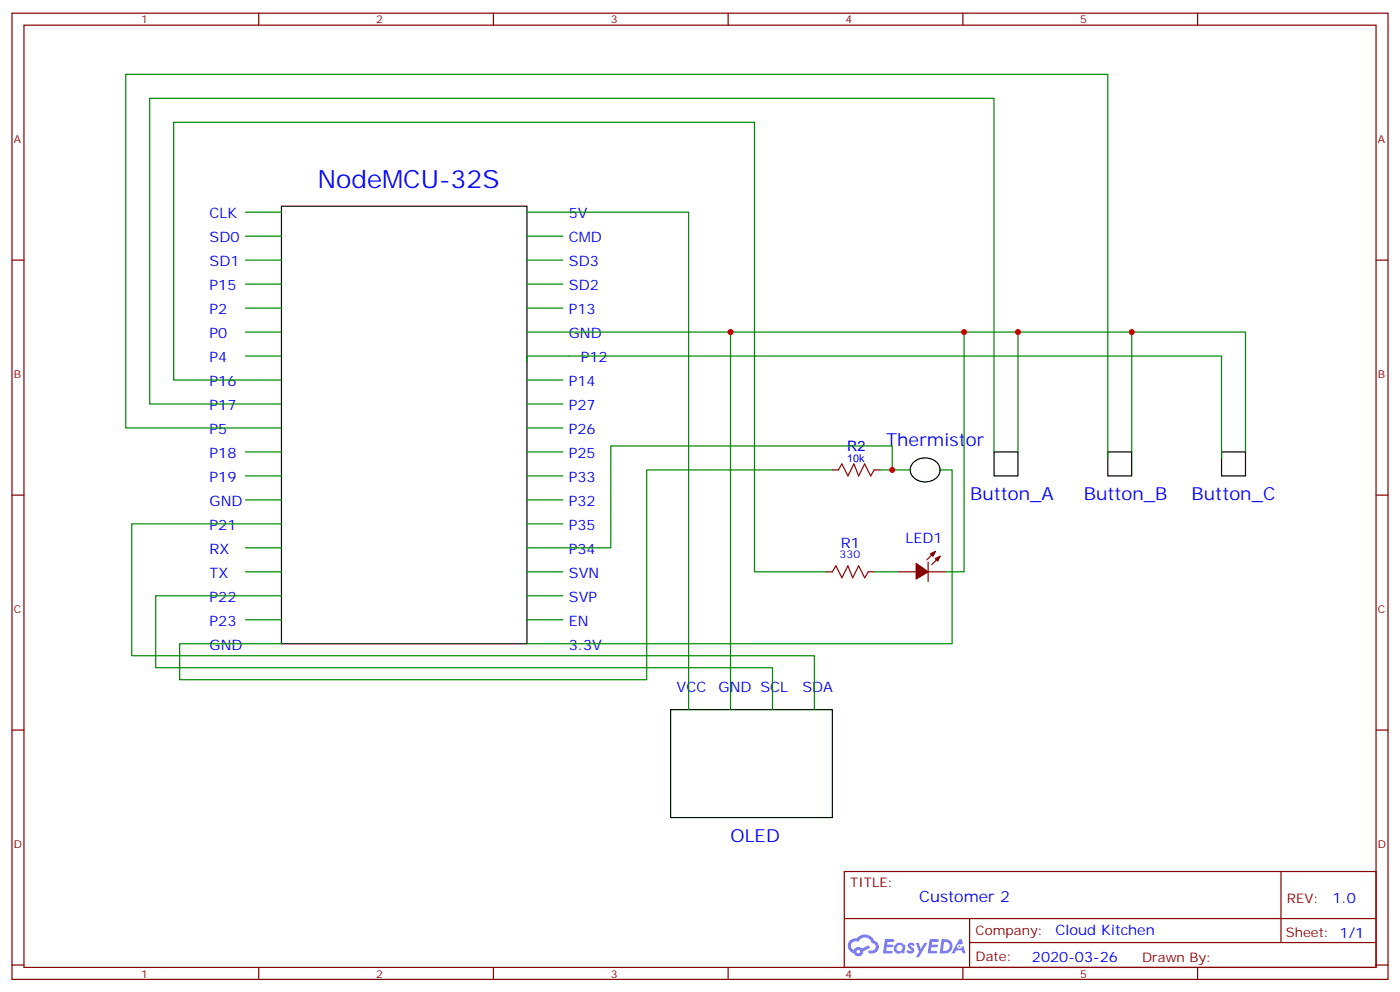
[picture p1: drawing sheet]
<svg xmlns="http://www.w3.org/2000/svg" width="412mm" height="292mm" viewBox="0 0 412 292" stroke-linecap="round" stroke-linejoin="round" font-family="sans-serif">
<path d="M82.9 60.7h72.3v128.7h-72.3zM268.9 136.3a4.8 4.8 0 0 1 7.9 1.3 4 4 0 0 1-5.2 4.1 3.4 3.4 0 0 1-3-1.8 3.4 3.4 0 0 1 .3-3.6zM292.8 133h7.1v7.1h-7.1zM326.3 133h7.1v7.1h-7.1zM359.8 133h7.1v7.1h-7.1zM197.6 208.8h47.6v31.8h-47.6z" fill="none" stroke="#000" stroke-width=".35"/>
<g fill="none" stroke="#870000" stroke-width=".35">
<path d="M3.5 3.9h405.4v284.3h-405.4zM7.1 7.4h398.2v277.3h-398.2zM76.2 3.9v3.5M145.3 3.9v3.5M214.5 3.9v3.5M283.6 3.9v3.5M352.8 3.9v3.5M3.5 76.6h3.6M405.3 76.6h3.6M3.5 145.7h3.6M405.3 145.7h3.6M3.5 214.8h3.6"/>
<path d="M405.3 214.8h3.6M248.7 256.5h156.6v28.2h-156.6zM377.3 256.5v20.9M248.7 270.3h156.5M285.6 277.4h119.6M285.6 270.3v14.1M3.5 284h3.6M76.2 284.7v3.5M145.3 284.7v3.5M214.5 284.7v3.5M283.6 284.7v3.5M352.8 284.7v3.5"/>
<path d="M405.3 284h3.6"/>
</g>
<g fill="#5487ff">
<path d="M267.7 277.6a1.22 1.22 0 0 1 1.7 .3l-.4 .6a.47 .47 0 0 0-.3-.4 .47 .47 0 0 0-.5 .2l.1 .2a1.14 1.14 0 0 1 .8 1.8 1.14 1.14 0 0 1-1.9-.1l-.2-.1 .5-.6 .7 .4a.29 .29 0 0 0 .3-.2 .29 .29 0 0 0-.2-.3 1.04 1.04 0 0 1-.6-1.8z"/>
<path d="M260.7 276.4h2.4l.3 .2-.2 .5h-1.8l-.1 .9h1.5l.3 .4-.3 .3h-1.6l-.2 1.1 1.7 .1 .2 .3-.2 .3-2.6 .1z"/>
<path d="M273.8 276.4h2.4l.3 .2-.1 .5h-1.8l-.2 .9h1.6l.3 .4-.4 .3h-1.6l-.1 1.1 1.7 .1 .2 .3-.2 .3h-2.6z"/>
<path d="M282.6 276.4h.7l.3 1.3-.6 .3a.69 .69 0 0 0-1 .2 .69 .69 0 0 0 .4 1 .69 .69 0 0 0 .9-.6l.5-.3 .6 2.2h-.8l-.2-.8h-1.8l-.5 .8h-.8z"/>
<path d="M269.8 277.5h.8l.6 1.8 1.1-1.8h.9l-2.6 4.2h-.8l.9-1.6z"/>
<path d="M277.4 276.4l-.6 4.2h1.3a2.11 2.11 0 0 0 2.5-2.2 2.11 2.11 0 0 0-2.5-2zM278.1 277.1a1.39 1.39 0 0 1 1.7 1.5 1.39 1.39 0 0 1-1.8 1.2h-.3z"/>
<path d="M263.7 278a1.54 1.54 0 0 0-.1 2.2 1.54 1.54 0 0 0 2.2 .1l.6 .3 .3-2.3-.2-.3h-.4a1.49 1.49 0 0 0-2.4 0zM264 279a.94 .94 0 0 1 1.8 0 .94 .94 0 0 1-1.8 0z"/>
<path d="M250.4 276.8a2.18 2.18 0 0 0 1.1 3.7 1.44 1.44 0 0 0 1.6 .9 1.44 1.44 0 0 0 1.2-1.5l2-1-.5-.7-1.9 1a1.47 1.47 0 0 0-2.4 .4 1.39 1.39 0 0 1-.7-1.9 1.39 1.39 0 0 1 2-.5 2.12 2.12 0 0 1 2.2-1.3 2.12 2.12 0 0 1 1.9 1.7 1.14 1.14 0 0 1 1.1 1.4 1.14 1.14 0 0 1-1.7 .7 .43 .43 0 0 0-.5 .4 .43 .43 0 0 0 .4 .5 1.98 1.98 0 0 0 2.5-1.3 1.98 1.98 0 0 0-1.2-2.5 3.1 3.1 0 0 0-5.3-.7l-.9 .1zM252.3 280.1a.55 .55 0 0 1 1.1 0 .55 .55 0 0 1-1.1 0z"/>
<circle cx="282.6" cy="278.5" r=".26"/>
</g>
<path d="M245.2 138.3h1.7M257.5 138.3h1.8M243.4 168.3h1.8M255.8 168.3h1.7M264.6 168.3h5.3M273.4 165.5v5.6M273.4 168.3h5.3M275.5 162.3l-2.5 2.4M276.9 163.7l-2.4 2.5" fill="none" stroke="#870000" stroke-width=".35"/>
<g fill="#870000" stroke="#870000" stroke-width=".35">
<path d="M275.5 164.4l1.4-.7-.7 1.4z"/>
<path d="M274.1 163l1.4-.7-.7 1.4z"/>
<path d="M269.9 165.8l3.5 2.5-3.5 2.1z"/>
</g>
<path d="M246.9 138.3l1.1-1.8 1.8 3.6 1.7-3.6 1.4 3.6 1.8-3.6 1.8 3.6 1-1.8M245.2 168.3l1-1.8 1.8 3.5 1.8-3.5 1.4 3.5 1.7-3.5 1.8 3.5 1.1-1.7" fill="none" stroke="#a10000" stroke-width=".35"/>
<g fill="none" stroke="#008700" stroke-width=".35">
<path d="M72.3 62.4h10.6M72.3 69.5h10.6M72.3 76.6h10.6M155.2 62.4h47.6v146.4M155.2 69.5h10.6M155.2 76.6h10.6M72.3 83.6h10.6M72.3 90.7h10.6M72.3 97.7h10.6M155.2 97.7h211.7v35.3M155.2 83.6h10.6M155.2 90.7h10.6"/>
<path d="M215.2 97.7v111.1M284 97.7v70.6h-5.3M299.9 97.7v35.3M333.4 97.7v35.3M72.3 104.8h10.6M82.9 111.8h-31.7v-75.8h171v132.3h21.2M82.9 118.9h-38.8v-90h248.7v104.1M155.2 106.5v-1.7h204.6v30M155.2 111.8h10.6M155.2 118.9h10.6M72.3 133h10.6M82.9 125.9h-45.9v-104h289.3v112.9"/>
<path d="M155.2 125.9h10.6M155.2 133h10.6M245.2 138.3h-54.7v61.7h-137.6v-10.6h30M259.3 138.3h8.8M262.8 138.3v-7.1h-82.9v30h-24.7M276.9 138.3h3.6v51.1h-125.3M72.3 147.1h10.6M72.3 140.1h10.6M82.9 154.2h-44.1v38.8h201.1v15.8M155.2 140.1h10.6M155.2 147.1h10.6M155.2 154.2h10.6"/>
<path d="M72.3 168.3h10.6M72.3 161.2h10.6M82.9 175.3h-37v21.2h181.6v12.3M155.2 168.3h10.6M155.2 175.3h10.6M257.5 168.3h7.1M72.3 182.4h10.6M155.2 182.4h10.6"/>
</g>
<g fill="#c00">
<circle cx="284" cy="97.7" r=".88"/>
<circle cx="333.4" cy="97.7" r=".88"/>
<circle cx="299.9" cy="97.7" r=".88"/>
<circle cx="215.2" cy="97.7" r=".88"/>
<circle cx="262.8" cy="138.3" r=".88"/>
</g>
<text font-size="7.4" fill="#00f" x="93.5" y="55.4">NodeMCU-32S</text>
<g font-size="5.3" fill="#00f">
<text x="261.1" y="131.2">Thermistor</text>
<text x="285.8" y="147.1">Button_A</text>
<text x="319.3" y="147.1">Button_B</text>
<text x="351" y="147.1">Button_C</text>
<text x="215.2" y="247.6">OLED</text>
</g>
<text font-size="4.6" fill="#00f" x="270.8" y="265.5">Customer 2</text>
<g font-size="4.2" fill="#00f">
<text x="61.7" y="64.2">CLK</text>
<text x="167.6" y="64.2">5V</text>
<text x="61.7" y="71.3">SD0</text>
<text x="167.6" y="71.3">CMD</text>
<text x="61.7" y="78.3">SD1</text>
<text x="167.6" y="78.3">SD3</text>
<text x="61.7" y="85.4">P15</text>
<text x="167.6" y="85.4">SD2</text>
<text x="61.7" y="92.4">P2</text>
<text x="167.6" y="92.4">P13</text>
<text x="61.7" y="99.5">P0</text>
<text x="167.6" y="99.5">GND</text>
<text x="61.7" y="106.5">P4</text>
<text x="171.1" y="106.5">P12</text>
<text x="61.7" y="113.6">P16</text>
<text x="167.6" y="113.6">P14</text>
<text x="61.7" y="120.6">P17</text>
<text x="167.6" y="120.6">P27</text>
<text x="61.7" y="127.7">P5</text>
<text x="167.6" y="127.7">P26</text>
<text x="61.7" y="134.8">P18</text>
<text x="167.6" y="134.8">P25</text>
<text x="249.5" y="132.7">R2</text>
<text x="61.7" y="141.8">P19</text>
<text x="167.6" y="141.8">P33</text>
<text x="61.7" y="148.9">GND</text>
<text x="167.6" y="148.9">P32</text>
<text x="61.7" y="155.9">P21</text>
<text x="167.6" y="155.9">P35</text>
<text x="247.7" y="161.1">R1</text>
<text x="266.7" y="159.7">LED1</text>
<text x="61.7" y="163">RX</text>
<text x="167.6" y="163">P34</text>
<text x="61.7" y="170">TX</text>
<text x="167.6" y="170">SVN</text>
<text x="61.7" y="177.1">P22</text>
<text x="167.6" y="177.1">SVP</text>
<text x="61.7" y="184.1">P23</text>
<text x="167.6" y="184.1">EN</text>
<text x="61.7" y="191.2">GND</text>
<text x="167.6" y="191.2">3.3V</text>
<text x="199.3" y="203.6">VCC</text>
<text x="211.7" y="203.6">GND SCL</text>
<text x="236.4" y="203.6">SDA</text>
<text x="392.5" y="265.7">1.0</text>
<text x="310.9" y="275.3">Cloud Kitchen</text>
<text x="304" y="283.1">2020-03-26</text>
</g>
<g font-size="3.9" fill="#800">
<text x="250.5" y="261.1">TITLE:</text>
<text x="379.1" y="265.7">REV:</text>
<text x="287.4" y="275.3">Company:</text>
<text x="378.7" y="275.9">Sheet: 1/1</text>
<text x="287.4" y="282.9">Date:</text>
<text x="336.4" y="283">Drawn By:</text>
</g>
<g font-size="3.2" fill="#800">
<text x="41.6" y="6.9">1</text>
<text x="110.8" y="6.9">2</text>
<text x="179.9" y="6.9">3</text>
<text x="249.1" y="6.9">4</text>
<text x="318.2" y="6.9">5</text>
<text x="4.1" y="42">A</text>
<text x="405.9" y="42">A</text>
<text x="4.1" y="111.1">B</text>
<text x="405.9" y="111.1">B</text>
<text x="4.1" y="180.3">C</text>
<text x="405.9" y="180.3">C</text>
<text x="4.1" y="249.4">D</text>
<text x="405.9" y="249.4">D</text>
<text x="41.6" y="287.7">1</text>
<text x="110.8" y="287.7">2</text>
<text x="179.9" y="287.7">3</text>
<text x="249.1" y="287.7">4</text>
<text x="318.2" y="287.7">5</text>
</g>
<g font-size="3.2" fill="#00f">
<text x="249.6" y="135.9">10k</text>
<text x="247.3" y="164.3">330</text>
</g>
</svg>
